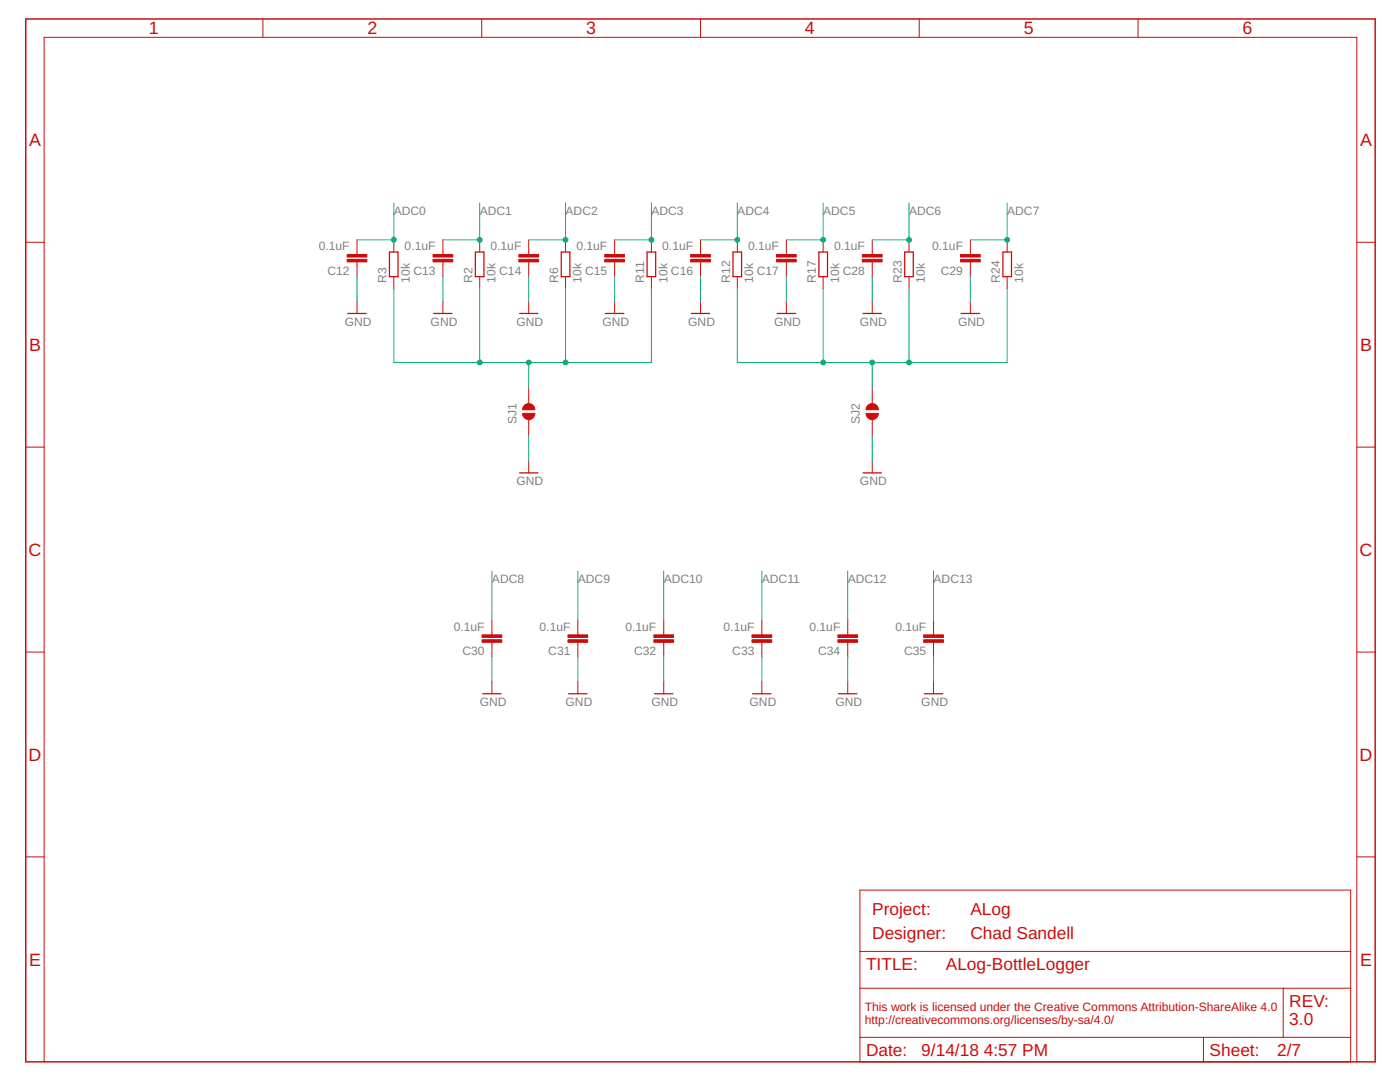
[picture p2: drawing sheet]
<svg xmlns="http://www.w3.org/2000/svg" width="279mm" height="216mm" viewBox="0 0 279 216" stroke-linecap="round" stroke-linejoin="round" font-family="sans-serif">
<g fill="none" stroke="#c90d0c" stroke-width=".25">
<path d="M77.7 50.3h1.7v4.9h-1.7zM94.9 50.3h1.7v4.9h-1.7zM112 50.3h1.7v4.9h-1.7zM129.1 50.3h1.8v4.9h-1.8zM146.3 50.3h1.7v4.9h-1.7zM163.4 50.3h1.7v4.9h-1.7zM180.6 50.3h1.7v4.9h-1.7zM200.2 50.3h1.7v4.9h-1.7zM69.4 62.5h3.7M86.6 62.5h3.6M103.7 62.5h3.7M120.8 62.5h3.7"/>
<path d="M138 62.5h3.6M155.1 62.5h3.7M172.2 62.5h3.7M191.8 62.5h3.7M103.7 94.4h3.7M172.2 94.4h3.7M96.4 138.4h3.6M113.5 138.4h3.7M130.6 138.4h3.7M150.2 138.4h3.7M167.3 138.4h3.7M184.5 138.4h3.7"/>
</g>
<g fill="none" stroke="#c90d0c" stroke-width=".2">
<path d="M52.5 3.8v3.7M96.1 3.8v3.7M139.8 3.8v3.7M183.5 3.8v3.7M227.1 3.8v3.7M5.1 48.3h3.7M71.2 47.9v2.9M71.2 52.3v2.9M78.6 47.9v2.4M78.6 55.2v2.4M88.4 47.9v2.9M88.4 52.3v2.9"/>
<path d="M95.7 47.9v2.4M95.7 55.2v2.4M105.5 47.9v2.9M105.5 52.3v2.9M112.9 47.9v2.4M112.9 55.2v2.4M122.7 47.9v2.9M122.7 52.3v2.9M130 47.9v2.4M130 55.2v2.4M139.8 47.9v2.9M139.8 52.3v2.9"/>
<path d="M147.2 47.9v2.4M147.2 55.2v2.4M156.9 47.9v2.9M156.9 52.3v2.9M164.3 47.9v2.4M164.3 55.2v2.4M174.1 47.9v2.9M174.1 52.3v2.9M181.4 47.9v2.4M181.4 55.2v2.4M193.7 47.9v2.9M193.7 52.3v2.9"/>
<path d="M201 47.9v2.4M201 55.2v2.4M270.8 48.3h3.6M71.2 60.1v2.4M88.4 60.1v2.4M105.5 60.1v2.4M105.5 77.2v3.3M122.7 60.1v2.4M139.8 60.1v2.4M156.9 60.1v2.4M174.1 60.1v2.4M174.1 77.2v3.3"/>
<path d="M193.7 60.1v2.4M5.1 89.2h3.7M105.5 83.7v3.3M105.5 91.9v2.5M174.1 83.7v3.3M174.1 91.9v2.5M270.8 89.2h3.6M5.1 130.1h3.7M98.2 123.7v3M98.2 128.1v3M98.2 136v2.4M115.3 123.7v3"/>
<path d="M115.3 128.1v3M115.3 136v2.4M132.5 123.7v3M132.5 128.1v3M132.5 136v2.4M152 123.7v3M152 128.1v3M152 136v2.4M169.2 123.7v3M169.2 128.1v3M169.2 136v2.4M186.3 123.7v3"/>
<path d="M186.3 128.1v3M186.3 136v2.4M270.8 130.1h3.6M5.1 171h3.7M171.6 177.6h98v34.3h-98zM270.8 171h3.6M171.6 197.2h98M171.6 189.8h98M256.1 197.2v9.8M8.8 211.9v-204.4h262v204.4M171.6 207h98M240.2 207v4.9"/>
</g>
<g fill="#c90d0c" stroke="#c90d0c" stroke-width=".2">
<path d="M69.3 50.8h3.9v.5h-3.9z"/>
<path d="M69.3 51.8h3.9v.5h-3.9z"/>
<path d="M86.4 50.8h4v.5h-4z"/>
<path d="M86.4 51.8h4v.5h-4z"/>
<path d="M103.5 50.8h4v.5h-4z"/>
<path d="M103.5 51.8h4v.5h-4z"/>
<path d="M120.7 50.8h3.9v.5h-3.9z"/>
<path d="M120.7 51.8h3.9v.5h-3.9z"/>
<path d="M137.8 50.8h4v.5h-4z"/>
<path d="M137.8 51.8h4v.5h-4z"/>
<path d="M155 50.8h3.9v.5h-3.9z"/>
<path d="M155 51.8h3.9v.5h-3.9z"/>
<path d="M172.1 50.8h3.9v.5h-3.9z"/>
<path d="M172.1 51.8h3.9v.5h-3.9z"/>
<path d="M191.7 50.8h3.9v.5h-3.9z"/>
<path d="M191.7 51.8h3.9v.5h-3.9z"/>
<path d="M96.2 126.7h3.9v.5h-3.9z"/>
<path d="M96.2 127.7h3.9v.5h-3.9z"/>
<path d="M113.3 126.7h4v.5h-4z"/>
<path d="M113.3 127.7h4v.5h-4z"/>
<path d="M130.5 126.7h3.9v.5h-3.9z"/>
<path d="M130.5 127.7h3.9v.5h-3.9z"/>
<path d="M150.1 126.7h3.9v.5h-3.9z"/>
<path d="M150.1 127.7h3.9v.5h-3.9z"/>
<path d="M167.2 126.7h4v.5h-4z"/>
<path d="M167.2 127.7h4v.5h-4z"/>
<path d="M184.3 126.7h4v.5h-4z"/>
<path d="M184.3 127.7h4v.5h-4z"/>
</g>
<g fill="#c90d0c" stroke="#c90d0c" stroke-width=".2">
<path d="M104.7 80.8a1.22 1.22 0 0 1 1.3-.2 1.22 1.22 0 0 1 .7 1.2h-2.4l.1-.5z" fill-rule="evenodd"/>
<path d="M104.3 82.5h2.4a1.23 1.23 0 0 1-1.2 1.2 1.23 1.23 0 0 1-1.2-1.2z" fill-rule="evenodd"/>
<path d="M173.2 80.8a1.23 1.23 0 0 1 1.4-.2 1.23 1.23 0 0 1 .7 1.2h-2.5l.1-.5z" fill-rule="evenodd"/>
<path d="M172.8 82.5h2.5a1.23 1.23 0 0 1-1.2 1.2 1.23 1.23 0 0 1-1.3-1.2z" fill-rule="evenodd"/>
</g>
<path d="M5.1 3.8h269.3v208.1h-269.3z" fill="none" stroke="#c90d0c" stroke-width=".3"/>
<g fill="none" stroke="#0dab76" stroke-width=".2">
<path d="M71.2 55.2v4.9M78.6 40.5v7.4h-7.4M78.6 57.6v14.7h51.4v-14.7M88.4 55.2v4.9M95.7 40.5v7.4h-7.3M95.7 57.6v14.7M105.5 55.2v4.9M112.9 40.5v7.4h-7.4M112.9 57.6v14.7M122.7 55.2v4.9M130 40.5v7.4h-7.3M139.8 55.2v4.9"/>
<path d="M147.2 40.5v7.4h-7.4M147.2 57.6v14.7h53.8v-14.7M156.9 55.2v4.9M164.3 40.5v7.4h-7.4M164.3 57.6v14.7M174.1 55.2v4.9M181.4 40.5v7.4h-7.3M181.4 57.6v14.7M193.7 55.2v4.9M201 40.5v7.4h-7.3M105.5 72.3v4.9M174.1 72.3v4.9"/>
<path d="M105.5 87v4.9M174.1 87v4.9M98.2 114v9.7M115.3 114v9.7M132.5 114v9.7M152 114v9.7M169.2 114v9.7M186.3 114v9.7M98.2 131.1v4.9M115.3 131.1v4.9M132.5 131.1v4.9M152 131.1v4.9"/>
<path d="M169.2 131.1v4.9M186.3 131.1v4.9"/>
</g>
<g fill="#0dab76" stroke="#0dab76" stroke-width=".2">
<circle cx="78.6" cy="47.9" r=".49"/>
<circle cx="95.7" cy="47.9" r=".49"/>
<circle cx="112.9" cy="47.9" r=".49"/>
<circle cx="130" cy="47.9" r=".49"/>
<circle cx="147.2" cy="47.9" r=".49"/>
<circle cx="164.3" cy="47.9" r=".49"/>
<circle cx="181.4" cy="47.9" r=".49"/>
<circle cx="201" cy="47.9" r=".49"/>
<circle cx="164.3" cy="72.3" r=".49"/>
<circle cx="181.4" cy="72.3" r=".49"/>
<circle cx="174.1" cy="72.3" r=".49"/>
<circle cx="112.9" cy="72.3" r=".49"/>
<circle cx="95.7" cy="72.3" r=".49"/>
<circle cx="105.5" cy="72.3" r=".49"/>
</g>
<g font-size="3.6" fill="#c90d0c">
<text x="29.7" y="6.9">1</text>
<text x="73.3" y="6.9">2</text>
<text x="117" y="6.9">3</text>
<text x="160.7" y="6.9">4</text>
<text x="204.3" y="6.9">5</text>
<text x="248" y="6.9">6</text>
<text x="5.8" y="29.1">A</text>
<text x="271.4" y="29.1">A</text>
<text x="5.8" y="70">B</text>
<text x="271.4" y="70">B</text>
<text x="5.7" y="110.9">C</text>
<text x="271.3" y="110.9">C</text>
<text x="5.7" y="151.8">D</text>
<text x="271.3" y="151.8">D</text>
<text x="5.8" y="192.7">E</text>
<text x="271.4" y="192.7">E</text>
</g>
<g font-size="3.5" fill="#c90d0c">
<text x="174.1" y="182.5">Project:</text>
<text x="193.7" y="182.5">ALog</text>
<text x="174.1" y="187.4">Designer:</text>
<text x="193.7" y="187.4">Chad Sandell</text>
<text x="172.8" y="193.5">TITLE:</text>
<text x="188.8" y="193.5">ALog-BottleLogger</text>
<text x="257.3" y="200.9">REV:</text>
<text x="257.3" y="204.5">3.0</text>
<text x="172.8" y="210.7">Date:</text>
<text x="183.9" y="210.7">9/14/18</text>
<text x="196.3" y="210.7">4:57 PM</text>
<text x="241.4" y="210.7">Sheet:</text>
<text x="254.9" y="210.7">2/7</text>
</g>
<g font-size="2.4" fill="#808080">
<text x="78.6" y="43">ADC0</text>
<text x="95.7" y="43">ADC1</text>
<text x="112.9" y="43">ADC2</text>
<text x="130" y="43">ADC3</text>
<text x="147.1" y="43">ADC4</text>
<text x="164.3" y="43">ADC5</text>
<text x="181.4" y="43">ADC6</text>
<text x="201" y="43">ADC7</text>
<text x="63.6" y="49.9">0.1uF</text>
<text x="80.8" y="49.9">0.1uF</text>
<text x="97.9" y="49.9">0.1uF</text>
<text x="115" y="49.9">0.1uF</text>
<text x="132.2" y="49.9">0.1uF</text>
<text x="149.3" y="49.9">0.1uF</text>
<text x="166.4" y="49.9">0.1uF</text>
<text x="186" y="49.9">0.1uF</text>
<text x="65.4" y="54.8">C12</text>
<text x="77.1" y="56.4" transform="rotate(-90 77.1 56.4)">R3</text>
<text x="81.8" y="56.4" transform="rotate(-90 81.8 56.4)">10k</text>
<text x="82.5" y="54.8">C13</text>
<text x="94.3" y="56.4" transform="rotate(-90 94.3 56.4)">R2</text>
<text x="98.9" y="56.4" transform="rotate(-90 98.9 56.4)">10k</text>
<text x="99.6" y="54.8">C14</text>
<text x="111.4" y="56.4" transform="rotate(-90 111.4 56.4)">R6</text>
<text x="116" y="56.4" transform="rotate(-90 116 56.4)">10k</text>
<text x="116.8" y="54.8">C15</text>
<text x="128.6" y="56.4" transform="rotate(-90 128.6 56.4)">R11</text>
<text x="133.2" y="56.4" transform="rotate(-90 133.2 56.4)">10k</text>
<text x="133.9" y="54.8">C16</text>
<text x="145.7" y="56.4" transform="rotate(-90 145.7 56.4)">R12</text>
<text x="150.3" y="56.4" transform="rotate(-90 150.3 56.4)">10k</text>
<text x="151" y="54.8">C17</text>
<text x="162.8" y="56.4" transform="rotate(-90 162.8 56.4)">R17</text>
<text x="167.5" y="56.4" transform="rotate(-90 167.5 56.4)">10k</text>
<text x="168.2" y="54.8">C28</text>
<text x="180" y="56.4" transform="rotate(-90 180 56.4)">R23</text>
<text x="184.6" y="56.4" transform="rotate(-90 184.6 56.4)">10k</text>
<text x="187.8" y="54.8">C29</text>
<text x="199.6" y="56.4" transform="rotate(-90 199.6 56.4)">R24</text>
<text x="204.2" y="56.4" transform="rotate(-90 204.2 56.4)">10k</text>
<text x="68.8" y="65">GND</text>
<text x="85.9" y="65">GND</text>
<text x="103.1" y="65">GND</text>
<text x="120.2" y="65">GND</text>
<text x="137.3" y="65">GND</text>
<text x="154.5" y="65">GND</text>
<text x="171.6" y="65">GND</text>
<text x="191.2" y="65">GND</text>
<text x="103.1" y="84.6" transform="rotate(-90 103.1 84.6)">SJ1</text>
<text x="171.6" y="84.6" transform="rotate(-90 171.6 84.6)">SJ2</text>
<text x="103.1" y="96.8">GND</text>
<text x="171.6" y="96.8">GND</text>
<text x="98.2" y="116.4">ADC8</text>
<text x="115.3" y="116.4">ADC9</text>
<text x="132.5" y="116.4">ADC10</text>
<text x="152" y="116.4">ADC11</text>
<text x="169.2" y="116.4">ADC12</text>
<text x="186.3" y="116.4">ADC13</text>
<text x="90.5" y="125.8">0.1uF</text>
<text x="107.7" y="125.8">0.1uF</text>
<text x="124.8" y="125.8">0.1uF</text>
<text x="144.4" y="125.8">0.1uF</text>
<text x="161.5" y="125.8">0.1uF</text>
<text x="178.7" y="125.8">0.1uF</text>
<text x="92.3" y="130.7">C30</text>
<text x="109.4" y="130.7">C31</text>
<text x="126.6" y="130.7">C32</text>
<text x="146.1" y="130.7">C33</text>
<text x="163.3" y="130.7">C34</text>
<text x="180.4" y="130.7">C35</text>
<text x="95.7" y="140.9">GND</text>
<text x="112.9" y="140.9">GND</text>
<text x="130" y="140.9">GND</text>
<text x="149.6" y="140.9">GND</text>
<text x="166.7" y="140.9">GND</text>
<text x="183.9" y="140.9">GND</text>
</g>
<g font-size="2.4" fill="#c90d0c">
<text x="172.6" y="201.7">This work is licensed under the Creative Commons Attribution-ShareAlike 4.0</text>
<text x="172.6" y="204.3">http://creativecommons.org/licenses/by-sa/4.0/</text>
</g>
</svg>
